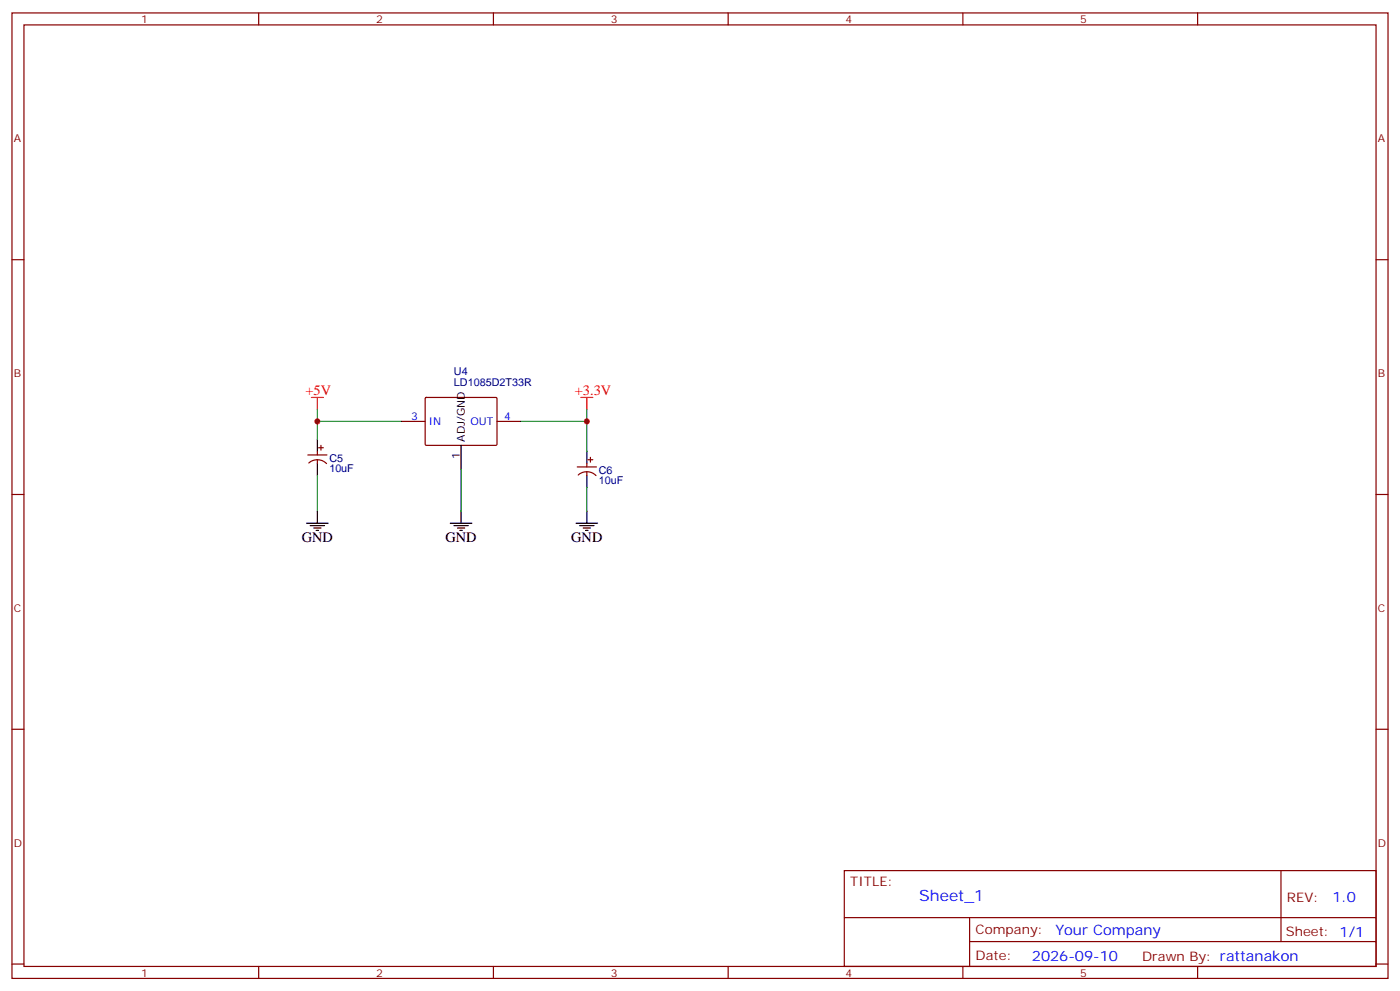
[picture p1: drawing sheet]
<svg xmlns="http://www.w3.org/2000/svg" width="412mm" height="292mm" viewBox="0 0 412 292" stroke-linecap="round" stroke-linejoin="round" font-family="sans-serif">
<g fill="none" stroke="#870000" stroke-width=".35">
<path d="M3.5 3.8h405.4v284.3h-405.4zM7.1 7.3h398.2v277.3h-398.2zM76.2 3.8v3.5M145.3 3.8v3.5M214.5 3.8v3.5M283.6 3.8v3.5M352.8 3.8v3.5M3.5 76.5h3.6M405.3 76.5h3.6M125.3 117.2l.3-.1h20.6l.2 .3-.1 13.6-.3 .2-20.6-.1-.2-.3zM90.7 134h5.6M90.9 136.4a3.8 3.8 0 0 1 5.3 .1"/>
<path d="M93.5 132.9v1.1M93.5 135.4v1.1M93.8 131.9h1.4M94.5 131.2v1.4M118.2 124.1h7M146.4 124.1h7.1M170 137.5h5.7M170.3 139.9a3.8 3.8 0 0 1 5.3 .2M172.9 136.5v1M172.9 138.9v1.1M173.2 135.4h1.4M173.9 134.7v1.4"/>
<path d="M3.5 145.6h3.6M405.3 145.6h3.6M3.5 214.8h3.6M405.3 214.8h3.6M248.7 256.4h156.6v28.2h-156.6zM377.3 256.4v20.9M248.7 270.2h156.5M285.6 277.3h119.6M285.6 270.2v14.2M3.5 283.9h3.6M76.2 284.6v3.5M145.3 284.6v3.5"/>
<path d="M214.5 284.6v3.5M283.6 284.6v3.5M352.8 284.6v3.5M405.3 283.9h3.6"/>
</g>
<g fill="none" stroke="#000" stroke-width=".35">
<path d="M93.5 129.4v3.5M93.5 136.5v3.5M135.8 131.2v7M172.9 132.9v3.6M172.9 140v3.5M90.3 154.1h6.4M91.4 154.8h4.2M92.4 155.5h2.1M93.1 156.2h.7M93.5 150.6v3.5M132.6 154.1h6.4M133.7 154.8h4.2"/>
<path d="M134.8 155.5h2.1M135.5 156.2h.7M135.8 150.6v3.5M169.7 154.1h6.3M170.7 154.8h4.3M171.8 155.5h2.1M172.5 156.2h.7M172.9 150.6v3.5"/>
</g>
<path d="M91.7 117.1h3.5M93.5 117.1v3.5M171.1 117.1h3.5M172.9 117.1v3.5" fill="none" stroke="#f00" stroke-width=".35"/>
<path d="M93.5 120.6v8.8M93.5 140v10.6M93.5 124.1h24.7M135.8 138.2v12.4M153.5 124.1h19.4M172.9 120.6v12.3M172.9 143.5v7.1" fill="none" stroke="#008700" stroke-width=".35"/>
<g fill="#c00">
<circle cx="93.5" cy="124.1" r=".88"/>
<circle cx="172.9" cy="124.1" r=".88"/>
</g>
<text font-size="4.6" fill="#00f" x="270.8" y="265.4">Sheet_1</text>
<g font-size="4.2" fill="#f00">
<text x="90" y="116.3">+5V</text>
<text x="169.3" y="116.3">+3.3V</text>
</g>
<g font-size="4.2">
<text x="88.9" y="159.7">GND</text>
<text x="131.2" y="159.7">GND</text>
<text x="168.3" y="159.7">GND</text>
</g>
<g font-size="4.2" fill="#00f">
<text x="392.5" y="265.7">1.0</text>
<text x="310.9" y="275.2">Your Company</text>
<text x="304" y="283">2026-09-10</text>
</g>
<g font-size="3.9" fill="#800">
<text x="250.5" y="261">TITLE:</text>
<text x="379.1" y="265.7">REV:</text>
<text x="287.4" y="275.2">Company:</text>
<text x="378.7" y="275.8">Sheet: 1/1</text>
<text x="287.4" y="282.9">Date:</text>
<text x="336.4" y="282.9">Drawn By: rattanakon</text>
</g>
<g font-size="3.2" fill="#800">
<text x="41.6" y="6.8">1</text>
<text x="110.8" y="6.8">2</text>
<text x="179.9" y="6.8">3</text>
<text x="249.1" y="6.8">4</text>
<text x="318.2" y="6.8">5</text>
<text x="4.1" y="41.9">A</text>
<text x="405.9" y="41.9">A</text>
<text x="4.1" y="111.1">B</text>
<text x="405.9" y="111.1">B</text>
<text x="4.1" y="180.2">C</text>
<text x="405.9" y="180.2">C</text>
<text x="4.1" y="249.3">D</text>
<text x="405.9" y="249.3">D</text>
<text x="41.6" y="287.6">1</text>
<text x="110.8" y="287.6">2</text>
<text x="179.9" y="287.6">3</text>
<text x="249.1" y="287.6">4</text>
<text x="318.2" y="287.6">5</text>
</g>
<g font-size="3.2" fill="#000080">
<text x="133.7" y="113.7">LD1085D2T33R</text>
<text x="133.7" y="110.5">U4</text>
<text x="97" y="135.9">C5</text>
<text x="97" y="139">10uF</text>
<text x="176.4" y="142.5">10uF</text>
<text x="176.4" y="139.5">C6</text>
</g>
<g font-size="3.2" fill="#00f">
<text x="121.1" y="123.8">3</text>
<text x="126.3" y="125.2">IN</text>
<text x="138.6" y="125.2">OUT</text>
<text x="148.5" y="123.8">4</text>
</g>
<g font-size="3.2">
<text x="136.9" y="130.1" transform="rotate(-90 136.9 130.1)">ADJ/GND</text>
<text x="135.5" y="135.3" transform="rotate(-90 135.5 135.3)">1</text>
</g>
</svg>
